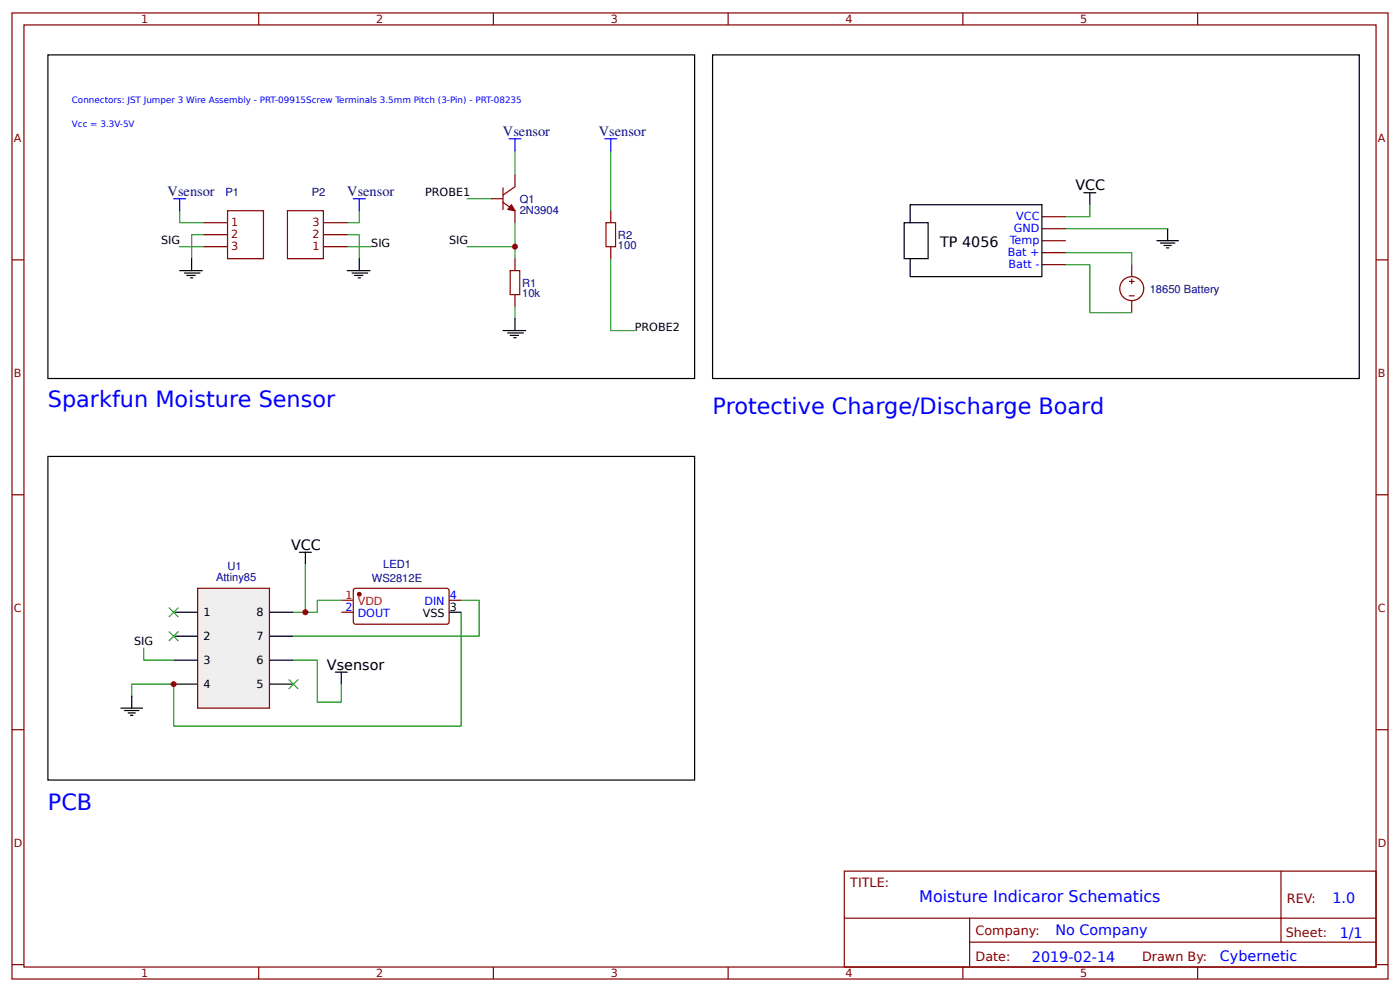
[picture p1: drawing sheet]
<svg xmlns="http://www.w3.org/2000/svg" width="309mm" height="219mm" viewBox="0 0 309 219" stroke-linecap="round" stroke-linejoin="round" font-family="sans-serif">
<g fill="none" stroke="#800" stroke-width=".26">
<path d="M2.6 2.9h304.1v213.2h-304.1zM5.3 5.5h298.7v208h-298.7zM57.1 2.9v2.6M109 2.9v2.6M160.9 2.9v2.6M212.7 2.9v2.6M264.6 2.9v2.6M2.6 57.4h2.7M304 57.4h2.7M2.6 109.2h2.7M304 109.2h2.7M75.4 135.1h2.7"/>
<path d="M78.3 129.9h20.7l.2 .5-.1 7.1-.4 .3-20.4-.1-.2-.4v-6.9zM99.2 132.5h2.7M2.6 161.1h2.7M304 161.1h2.7M186.5 192.3h117.5v21.2h-117.5zM283 192.3v15.7M2.6 212.9h2.7M57.1 213.5v2.6M109 213.5v2.6M160.9 213.5v2.6M186.6 202.7h117.3M212.7 213.5v2.6"/>
<path d="M214.2 208h89.7M214.2 202.7v10.6M264.6 213.5v2.6M304 212.9h2.7"/>
</g>
<circle cx="79.4" cy="131.2" r=".4" fill="#800" stroke="#800" stroke-width=".26"/>
<path d="M75.4 132.5h2.7" fill="none" stroke="#f00" stroke-width=".26"/>
<path d="M99.2 135.1h2.7" fill="none" stroke="#000" stroke-width=".26"/>
<path d="M43.7 129.9h15.8v26.4h-15.8z" fill="#efefef" stroke="#800" stroke-width=".26"/>
<g fill="none" stroke="#000" stroke-width=".26">
<path d="M10.6 12.1h142.9v71.5h-142.9zM157.4 12.1h142.9v71.5h-142.9zM39.7 59.7h5M42.3 57.1v2.6M76.7 59.7h5.1M79.4 57.1v2.6M199.8 49.2h5.3v7.9h-5.3zM201.1 49.2v-4h29.1v15.9h-29.1v-4M239.4 42.5h2.7M240.8 42.5v2.7M255.6 53.1h4.7M256.4 53.7h3.2"/>
<path d="M257.2 54.2h1.6M257.7 54.7h.5M258 50.5v2.6M40.7 60.3h3.5M41.3 60.8h1.8M42.1 61.3h.5M77.8 60.3h3.4M78.3 60.8h1.9M79.1 61.3h.5M111.1 73h5.1M112.2 73.5h3.4M112.7 74h1.9"/>
<path d="M113.5 74.6h.5M113.8 70.3v2.7M10.6 100.8h142.9v71.4h-142.9zM38.4 135.1h5.3M59.5 135.1h5.3M66.1 121.9h2.7M67.5 121.9v2.7M26.7 156.3h4.8M27.5 156.8h3.2M28.3 157.4h1.6M28.8 157.9h.6M29.1 153.7v2.6"/>
<path d="M38.4 140.4h5.3M38.4 145.7h5.3M38.4 151h5.3M59.5 140.4h5.3M59.5 145.7h5.3M59.5 151h5.3M74.1 148.4h2.6M75.4 148.4v2.6"/>
</g>
<path d="M235.5 55.8h14.5v2.6M235.5 58.4h5.3v10.6h9.2M235.5 50.5h22.5M240.8 45.2v2.6h-5.3M67.5 124.6v10.5M75.4 132.5h-5.3v2.6h-5.3M101.9 135.1v25.2h-63.5v-9.3h-9.3v2.7M101.9 132.5h3.9v7.9h-41M31.7 143.1v2.6h6.7M64.8 145.7h5.3v9.3h5.3v-4" fill="none" stroke="#080" stroke-width=".26"/>
<g fill="#000" stroke="#3c3" stroke-width=".26">
<path d="M37.3 134.1l2.1 2.1zM39.4 134.1l-2.1 2.1z"/>
<path d="M37.3 139.4l2.1 2.1zM39.4 139.4l-2.1 2.1z"/>
<path d="M63.8 150l2.1 2.1zM65.9 150l-2.1 2.1z"/>
</g>
<g fill="none" stroke="#238d23" stroke-width=".26">
<path d="M113.8 33.3v5.3M134.9 33.3v13.2M39.7 46.5v2.7h5.3M39.7 54.5h5.3M45 51.8h-2.7v5.3M76.7 51.8h2.7v5.3M76.7 54.5h5.3M79.4 46.5v2.7h-2.7M103.2 54.5h10.6M103.2 43.9h5.3M113.8 49.2v7.9M134.9 57.1v15.9h5.3"/>
<path d="M113.8 67.7v2.6"/>
</g>
<path d="M45 49.2h5.3M45 51.8h5.3M45 54.5h5.3M50.3 46.5h7.9v10.6h-7.9zM63.5 46.5h7.9v10.6h-7.9zM71.4 49.2h5.3M71.4 51.8h5.3M71.4 54.5h5.3" fill="none" stroke="#800000" stroke-width=".26"/>
<path d="M112.7 59.7h2.1v5.3h-2.1zM133.9 49.2h2.1v5.3h-2.1z" fill="none" stroke="#a00000" stroke-width=".26"/>
<g fill="none" stroke="#800" stroke-width=".26">
<path d="M113.8 38.6v2.6l-2.7 1.9M108.5 43.9h2.6M111.1 44.7l2.7 1.8v2.7M111.1 41.5v4.7M113.8 57.1v2.6M134.9 46.5v2.7M134.9 54.5v2.6M230.2 47.8h5.3M230.2 50.5h5.3M230.2 53.1h5.3M230.2 55.8h5.3M230.2 58.4h5.3"/>
<path d="M250 58.4v2.7M113.8 65v2.7M249.5 62.1h1.1M249.5 65.3h1.1M250 61.6v1.1M250 66.4v2.6"/>
<circle cx="250" cy="63.7" r="2.65"/>
</g>
<path d="M112.4 30.6h2.7M113.8 30.6v2.7M133.6 30.6h2.7M134.9 30.6v2.7M38.4 43.9h2.6M39.7 43.9v2.6M78.1 43.9h2.6M79.4 43.9v2.6" fill="none" stroke="#00f" stroke-width=".26"/>
<path d="M113 45.2l.8 1.3-1.6-.3z" fill="#800" stroke="#800" stroke-width=".26"/>
<g fill="#c00">
<circle cx="113.8" cy="54.5" r=".66"/>
<circle cx="38.4" cy="151" r=".66"/>
<circle cx="67.5" cy="135.1" r=".66"/>
</g>
<g font-size="4.9" fill="#00f">
<text x="10.6" y="89.8">Sparkfun Moisture Sensor</text>
<text x="157.4" y="91.5">Protective Charge/Discharge Board</text>
<text x="10.6" y="178.8">PCB</text>
</g>
<text font-size="3.5" fill="#00f" x="203.1" y="199.1">Moisture Indicaror Schematics</text>
<g font-size="3.2" fill="#000080">
<text x="111.1" y="30.1">Vsensor</text>
<text x="132.3" y="30.1">Vsensor</text>
<text x="37" y="43.3">Vsensor</text>
<text x="76.7" y="43.3">Vsensor</text>
</g>
<g font-size="3.2">
<text x="237.6" y="42">VCC</text>
<text x="207.7" y="54.5">TP 4056</text>
<text x="64.3" y="121.4">VCC</text>
<text x="72.2" y="147.8">Vsensor</text>
</g>
<g font-size="3.2" fill="#00f">
<text x="294.4" y="199.2">1.0</text>
<text x="233.2" y="206.4">No Company</text>
<text x="296" y="207">1/1</text>
<text x="228" y="212.3">2019-02-14</text>
<text x="269.5" y="212.2">Cybernetic</text>
</g>
<g font-size="2.8" fill="#800">
<text x="187.9" y="195.7">TITLE:</text>
<text x="284.3" y="199.2">REV:</text>
<text x="215.5" y="206.4">Company:</text>
<text x="284.1" y="206.9">Sheet:</text>
<text x="215.5" y="212.1">Date:</text>
<text x="252.3" y="212.2">Drawn By:</text>
</g>
<g font-size="2.5" fill="#800">
<text x="31.2" y="5.1">1</text>
<text x="83.1" y="5.1">2</text>
<text x="134.9" y="5.1">3</text>
<text x="186.8" y="5.1">4</text>
<text x="238.7" y="5.1">5</text>
<text x="3" y="31.4">A</text>
<text x="304.4" y="31.4">A</text>
<text x="3" y="83.3">B</text>
<text x="304.4" y="83.3">B</text>
<text x="3" y="135.1">C</text>
<text x="304.4" y="135.1">C</text>
<text x="3" y="187">D</text>
<text x="304.4" y="187">D</text>
<text x="31.2" y="215.7">1</text>
<text x="83.1" y="215.7">2</text>
<text x="134.9" y="215.7">3</text>
<text x="186.8" y="215.7">4</text>
<text x="238.7" y="215.7">5</text>
</g>
<g font-size="2.5" fill="#000080">
<text x="49.8" y="43.3">P1</text>
<text x="68.9" y="43.3">P2</text>
<text x="114.8" y="47.1">2N3904</text>
<text x="114.8" y="44.7">Q1</text>
<text x="136.5" y="52.7">R2</text>
<text x="136.5" y="55">100</text>
<text x="115.4" y="65.6">10k</text>
<text x="115.4" y="63.2">R1</text>
<text x="254" y="64.7">18650 Battery</text>
<text x="50.3" y="125.8">U1</text>
<text x="84.7" y="125.5">LED1</text>
<text x="47.7" y="128.1">Attiny85</text>
<text x="82.2" y="128.4">WS2812E</text>
</g>
<g font-size="2.5">
<text x="93.9" y="43.3">PROBE1</text>
<text x="35.6" y="53.9">SIG</text>
<text x="99.2" y="53.9">SIG</text>
<text x="82" y="54.5">SIG</text>
<text x="140.2" y="73">PROBE2</text>
<text x="45" y="135.9">1</text>
<text x="56.6" y="135.9">8</text>
<text x="93.4" y="136.2">VSS</text>
<text x="99.4" y="134.9">3</text>
<text x="29.6" y="142.4">SIG</text>
<text x="45" y="141.2">2</text>
<text x="56.6" y="141.2">7</text>
<text x="45" y="146.5">3</text>
<text x="56.6" y="146.5">6</text>
<text x="45" y="151.8">4</text>
<text x="56.6" y="151.8">5</text>
</g>
<g font-size="2.5" fill="#800000">
<text x="51.1" y="50">1</text>
<text x="51.1" y="52.6">2</text>
<text x="69.1" y="52.6">2</text>
<text x="69.1" y="50">3</text>
<text x="51.1" y="55.2">3</text>
<text x="69.1" y="55.2">1</text>
</g>
<g font-size="2.5" fill="#00f">
<text x="223.1" y="53.9">Temp</text>
<text x="224" y="51.3">GND</text>
<text x="224.5" y="48.6">VCC</text>
<text x="222.6" y="56.6">Bat +</text>
<text x="222.8" y="59.2">Batt -</text>
<text x="76.3" y="134.9">2</text>
<text x="79" y="136.2">DOUT</text>
<text x="93.8" y="133.6">DIN</text>
<text x="99.4" y="132.2">4</text>
</g>
<g font-size="2.5" fill="#f00">
<text x="76.3" y="132.2">1</text>
<text x="79" y="133.6">VDD</text>
</g>
<g font-size="1.9" fill="#00f">
<text x="15.9" y="22.7">Connectors: JST Jumper 3 Wire Assembly - PRT-09915Screw Terminals 3.5mm Pitch (3-Pin) - PRT-08235</text>
<text x="15.9" y="28">Vcc = 3.3V-5V</text>
</g>
</svg>
